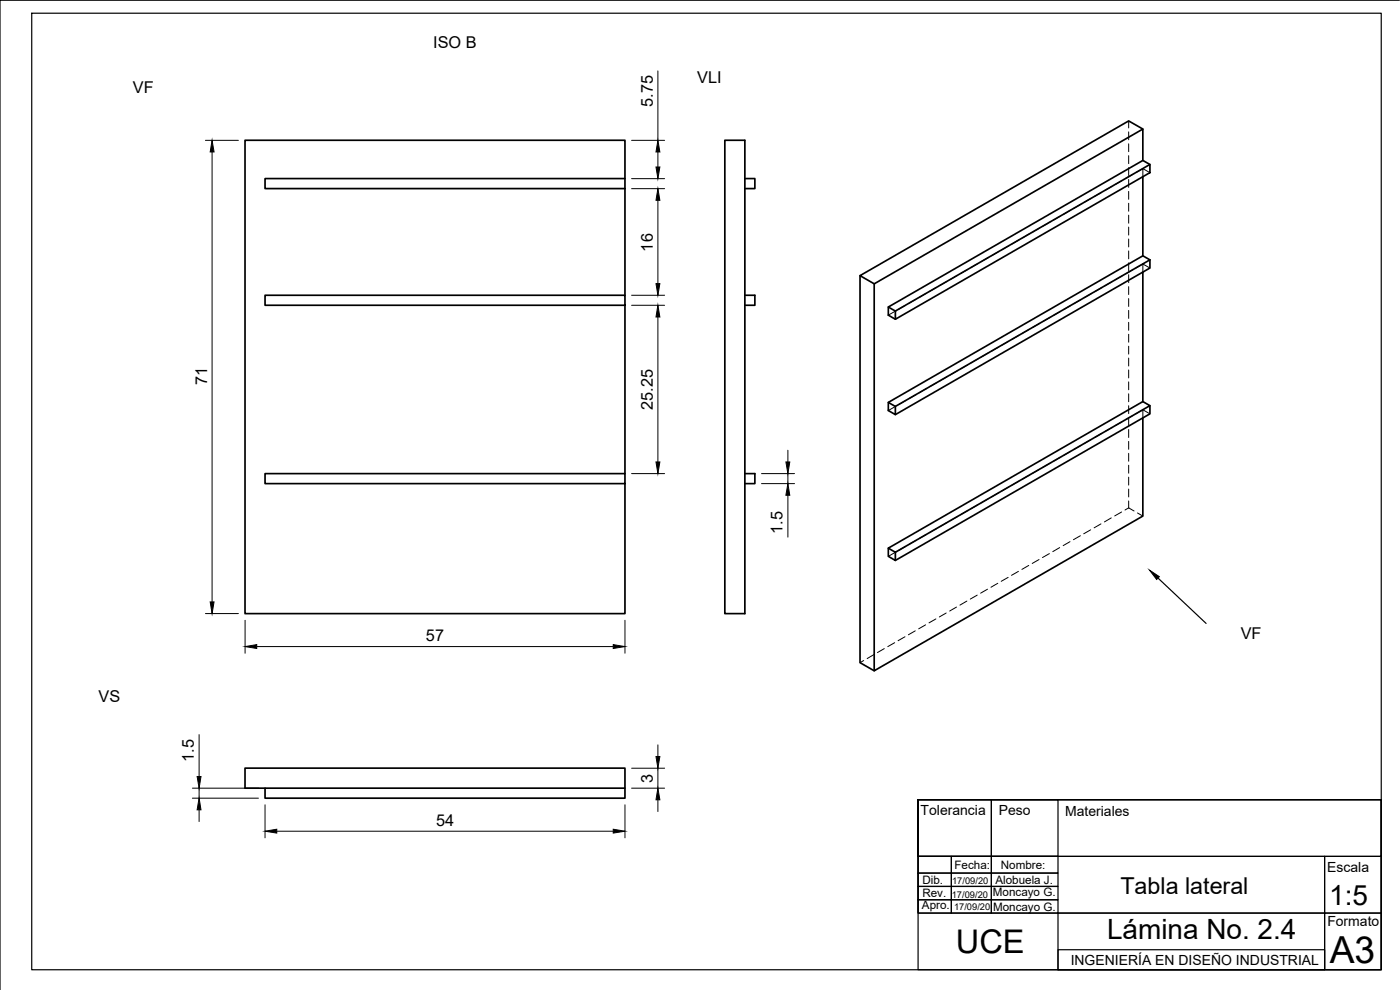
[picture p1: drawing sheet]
<svg xmlns="http://www.w3.org/2000/svg" width="420mm" height="297mm" viewBox="0 0 420 297" stroke-linecap="round" stroke-linejoin="round" font-family="sans-serif">
<!-- layer: Visible -->
<g fill="none" stroke="#000" stroke-width=".51">
<path d="M343 38.7l-4.3-2.4-80.6 46.4 4.3 2.5M187.6 56.6v-14.5h-114.1v142h114.1v-39M187.6 53.6h-108.1v3h108.1M187.6 56.6v32M217.5 42.1h6v142h-6zM223.5 53.6h3v3h-3M343 53v23.8l-76.4 43.9v2.5l2.1 1.2v-2.5M343 48.1l2.1 1.2M343 76.8l2.1 1.2M345.1 78l-76.4 43.9-2.1-1.2M345.1 78v2.4l-76.4 44M79.5 88.6h108.1v3h-108.1z"/>
<path d="M187.6 91.6v50.5M223.5 88.6h3v3h-3M258.1 82.7v116.1l4.3 2.5M266.6 92.1l2.1 1.2M268.7 95.8l-2.1-1.2v-2.5l76.4-44v-9.4l-80.6 46.5v116.1l80.6-46.5v-29.4M268.7 93.3l76.4-44v2.5l-76.4 44zM343 81.6v38.9M345.1 121.7v2.5l-76.4 44M79.5 142.1h108.1v3h-108.1zM223.5 142.1h3v3h-3M266.6 164.5l76.4-44 2.1 1.2-76.4 44zM266.6 164.5v2.4l2.1 1.3v-2.5"/>
<path d="M79.5 236.5v3h108.1v-9h-114.1v6h114.1"/>
</g>
<!-- layer: Hidden -->
<g fill="none" stroke="#000" stroke-width=".3">
<path d="M338.7 36.3v2.1M338.7 39.6v2.3M327.5 59.5l-2.1 1.2M330.6 57.7l-2.1 1.2M333.7 55.9l-2.1 1.2M336.8 54.2l-2.1 1.1M338.7 43.1v2.4M338.7 46.7v2.4M338.7 50.3v2.4M338.7 53.9v2.3M338.7 57.4v2.4M339.9 52.4l-2.1 1.2"/>
<path d="M340.9 51.8l2.1-1.2v2.4M343 50.6l2.1 1.2M293.4 79.1l-2 1.2M296.5 77.3l-2 1.2M299.6 75.6l-2 1.1M302.7 73.8l-2 1.2M305.8 72l-2 1.2M308.9 70.2l-2 1.2M312 68.4l-2.1 1.2M315.1 66.6l-2.1 1.2M318.2 64.9l-2.1 1.1M321.3 63.1l-2.1 1.2"/>
<path d="M324.4 61.3l-2.1 1.2M338.7 61v2.4M338.7 64.6v2.4M338.7 68.1v2.4M338.7 71.7v2.4M338.7 75.3v2.4M338.7 78.9v2.3M343 79.2l2.1 1.2M268.7 93.4l-2.1 1.2M271.8 91.6l-2.1 1.2M274.8 89.8l-2 1.2M278 88l-2.1 1.2"/>
<path d="M281.1 86.2l-2.1 1.2M284.1 84.5l-2 1.1M287.3 82.7l-2.1 1.2M290.3 80.9l-2 1.2M308.9 98.8l-2 1.2M312 97l-2.1 1.2M315.1 95.3l-2.1 1.1M318.2 93.5l-2.1 1.2M321.3 91.7l-2.1 1.2M324.4 89.9l-2.1 1.2M327.5 88.1l-2.1 1.2M330.6 86.3l-2.1 1.2"/>
<path d="M333.7 84.5l-2.1 1.3M336.8 82.8l-2.1 1.2M338.7 82.4v2.4M338.7 86v2.4M338.7 89.6v2.4M338.7 93.1v2.4M338.7 96.7v2.4M339.9 81l-2.1 1.2M340.9 80.4l2.1-1.2v2.4M274.8 118.4l-2 1.2M278 116.6l-2.1 1.2M281.1 114.9l-2.1 1.1"/>
<path d="M284.1 113.1l-2 1.2M287.3 111.3l-2.1 1.2M290.3 109.5l-2 1.2M293.4 107.7l-2 1.2M296.5 105.9l-2 1.2M299.6 104.2l-2 1.2M302.7 102.4l-2 1.2M305.8 100.6l-2 1.2M338.7 100.3v2.4M338.7 103.9v2.3M338.7 107.4v2.4M338.7 111v2.4"/>
<path d="M338.7 114.6v2.4M338.7 118.2v2.3M268.7 122l-2.1 1.2M271.8 120.2l-2.1 1.2M315.1 139l-2.1 1.2M318.2 137.2l-2.1 1.2M321.3 135.4l-2.1 1.2M324.4 133.7l-2.1 1.1M327.5 131.9l-2.1 1.2M330.6 130.1l-2.1 1.2M333.7 128.3l-2.1 1.2M336.8 126.5l-2.1 1.2"/>
<path d="M338.7 121.7v2.4M338.7 125.3v2.4M338.7 128.9v2.4M338.7 132.4v2.4M338.7 136v2.4M338.7 139.6v2.4M339.9 124.7l-2.1 1.2M340.9 124.1l2.1-1.2 2.1 1.3M343 122.9v2.5M281.1 158.6l-2.1 1.2M284.1 156.8l-2 1.2M287.3 155l-2.1 1.2"/>
<path d="M290.3 153.3l-2 1.1M293.4 151.5l-2 1.2M296.5 149.7l-2 1.2M299.6 147.9l-2 1.2M302.7 146.1l-2 1.2M305.8 144.3l-2 1.2M308.9 142.6l-2 1.1M312 140.8l-2.1 1.2M327.3 159l-2.1 1.2M330.4 157.2l-2 1.2M333.5 155.4l-2.1 1.2M336.6 153.6l-2.1 1.2"/>
<path d="M338.7 152.4l1.6 .9M338.7 143.2v2.3M338.7 146.7v2.4M338.7 150.3v2.1M338.7 152.4l-1.1 .6M341.4 153.9l1.6 .9M268.7 165.7l-2.1 1.2M271.8 163.9l-2.1 1.2M274.8 162.2l-2 1.2M278 160.4l-2.1 1.2M293.3 178.6l-2.1 1.2M296.4 176.8l-2.1 1.2"/>
<path d="M299.4 175l-2 1.2M302.6 173.2l-2.1 1.2M305.6 171.4l-2 1.2M308.7 169.7l-2 1.1M311.8 167.9l-2 1.2M314.9 166.1l-2 1.2M318 164.3l-2 1.2M321.1 162.5l-2 1.2M324.2 160.7l-2 1.2M259.2 198.2l-1.1 .6M262.3 196.4l-2.1 1.2M265.4 194.6l-2.1 1.2"/>
<path d="M268.5 192.8l-2.1 1.2M271.6 191.1l-2.1 1.1M274.7 189.3l-2.1 1.2M277.8 187.5l-2.1 1.2M280.9 185.7l-2.1 1.2M284 183.9l-2.1 1.2M287.1 182.1l-2.1 1.2M290.2 180.3l-2.1 1.3"/>
</g>
<!-- layer: Sketch1 -->
<g fill="none" stroke="#000" stroke-width=".36">
<path d="M9.5 4h405v287h-405zM420 .1h-420v296.9M347.5 173.4l14.5 13.7M275.5 240h22v16.9h-22zM275.5 240h139v51h-139v-51v16.9h139v-16.9zM297.5 240h20v16.9h-20zM275.5 256.9h10v5.1h-10zM275.5 256.9h122v17.1h-122zM285.5 256.9h12v5.1h-12zM297.5 256.9h20v5.1h-20zM397.5 256.9h17v17.1h-17zM275.5 270h10v4h-10z"/>
<path d="M275.5 266h10v4h-10zM275.5 262h10v4h-10zM285.5 270h12v4h-12zM285.5 266h12v4h-12zM285.5 262h12v4h-12zM297.5 270h20v4h-20zM297.5 266h20v4h-20zM297.5 262h20v4h-20zM317.5 274h80v17h-80zM397.5 274h17v17h-17zM317.5 285h80v6h-80z"/>
</g>
<path d="M345 171.1l2.9 1.9-.8 .9z" fill="#000" stroke="#000" stroke-width=".3"/>
<!-- layer: Dimensions -->
<g fill="none" stroke="#000" stroke-width=".3">
<path d="M197.4 21.3v20.8M61.7 42.1h9.8M63.6 45.6v135M189.5 42.1h10M189.5 53.6h10M189.5 56.6h10M197.4 45.6v4.5M197.4 60.1v25M189.5 88.6h10M189.5 91.6h10M197.4 95.1v43.5M236.5 135.1v3.5"/>
<path d="M189.5 142.1h10M228.5 142.1h9.9M228.5 145.1h9.9M236.5 142.1v3M236.5 148.6v12.6M61.7 184.1h9.8M73.6 186.1v9.9M77 194h107M187.6 186.1v9.9M57.7 239.5h19.9M57.7 236.5h19.9M59.8 220.4v12.6"/>
<path d="M59.8 236.5v3M189.5 236.5h10M189.5 230.5h10M197.4 223.5v3.5M197.4 230.5v6M197.4 240v3.5M59.8 243v3.5M79.5 241.5v9.9M83.1 249.4h100.9M187.6 241.5v9.9"/>
</g>
<g fill="#000" stroke="#000" stroke-width=".3">
<path d="M63.6 42.1l.6 3.5h-1.1zM196.9 50.1h1.1l-.6 3.5zM197.4 42.1l.6 3.5h-1.1zM197.4 56.6l.6 3.5h-1.1zM196.9 85.1h1.1l-.6 3.5zM197.4 91.6l.6 3.5h-1.1zM196.9 138.6h1.1l-.6 3.5zM235.9 138.6h1.1l-.5 3.5zM236.5 145.1l.5 3.5h-1.1zM63.1 180.6h1.1l-.6 3.5zM73.6 194l3.4-.6v1.2zM184 193.4l3.6 .6-3.6 .6z"/>
<path d="M59.2 233h1.1l-.5 3.5zM196.9 227h1.1l-.6 3.5zM197.4 236.5l.6 3.5h-1.1zM59.8 239.5l.5 3.5h-1.1zM79.5 249.4l3.6-.6v1.2zM184 248.8l3.6 .6-3.6 .6z"/>
</g>
<text font-size="11.2" x="399.1" y="289">A3</text>
<text font-size="9.8" x="286.9" y="285.9">UCE</text>
<g font-size="8.4">
<text x="398.9" y="271.5">1:5</text>
<text x="332.2" y="281.7">Lámina No. 2.4</text>
</g>
<text font-size="7" x="336.3" y="268.3">Tabla lateral</text>
<g font-size="4.9">
<text x="130" y="14.5">ISO B</text>
<text x="39.9" y="28">VF</text>
<text x="209.3" y="24.8">VLI</text>
<text x="195.9" y="32.1" transform="rotate(-90 195.9 32.1)">5.75</text>
<text x="195.9" y="75.5" transform="rotate(-90 195.9 75.5)">16</text>
<text x="62.1" y="115.5" transform="rotate(-90 62.1 115.5)">71</text>
<text x="195.9" y="122.9" transform="rotate(-90 195.9 122.9)">25.25</text>
<text x="234.9" y="160.2" transform="rotate(-90 234.9 160.2)">1.5</text>
<text x="372.4" y="191.6">VF</text>
<text x="127.8" y="192.4">57</text>
<text x="29.6" y="210.8">VS</text>
<text x="58.2" y="228.5" transform="rotate(-90 58.2 228.5)">1.5</text>
<text x="195.9" y="234.8" transform="rotate(-90 195.9 234.8)">3</text>
<text x="130.9" y="247.8">54</text>
</g>
<g font-size="4.2">
<text x="276.3" y="244.4">Tolerancia</text>
<text x="299.7" y="244.5">Peso</text>
<text x="319.7" y="244.8">Materiales</text>
<text x="398.3" y="261.7">Escala</text>
<text x="398.4" y="277.9">Formato</text>
<text x="321.3" y="289.5">INGENIERÍA EN DISEÑO INDUSTRIAL</text>
</g>
<g font-size="3.5">
<text x="286.4" y="260.8">Fecha:</text>
<text x="300.4" y="260.7">Nombre:</text>
<text x="276.8" y="269.2">Rev.</text>
<text x="276.8" y="265.2">Dib.</text>
<text x="298" y="268.9">Moncayo G.</text>
<text x="298.7" y="265.1">Alobuela J.</text>
<text x="276.7" y="272.6">Apro.</text>
<text x="298" y="273.5">Moncayo G.</text>
</g>
<g font-size="2.8">
<text x="285.6" y="269.3">17/09/20</text>
<text x="285.8" y="265.2">17/09/20</text>
<text x="286.3" y="273">17/09/20</text>
</g>
</svg>
